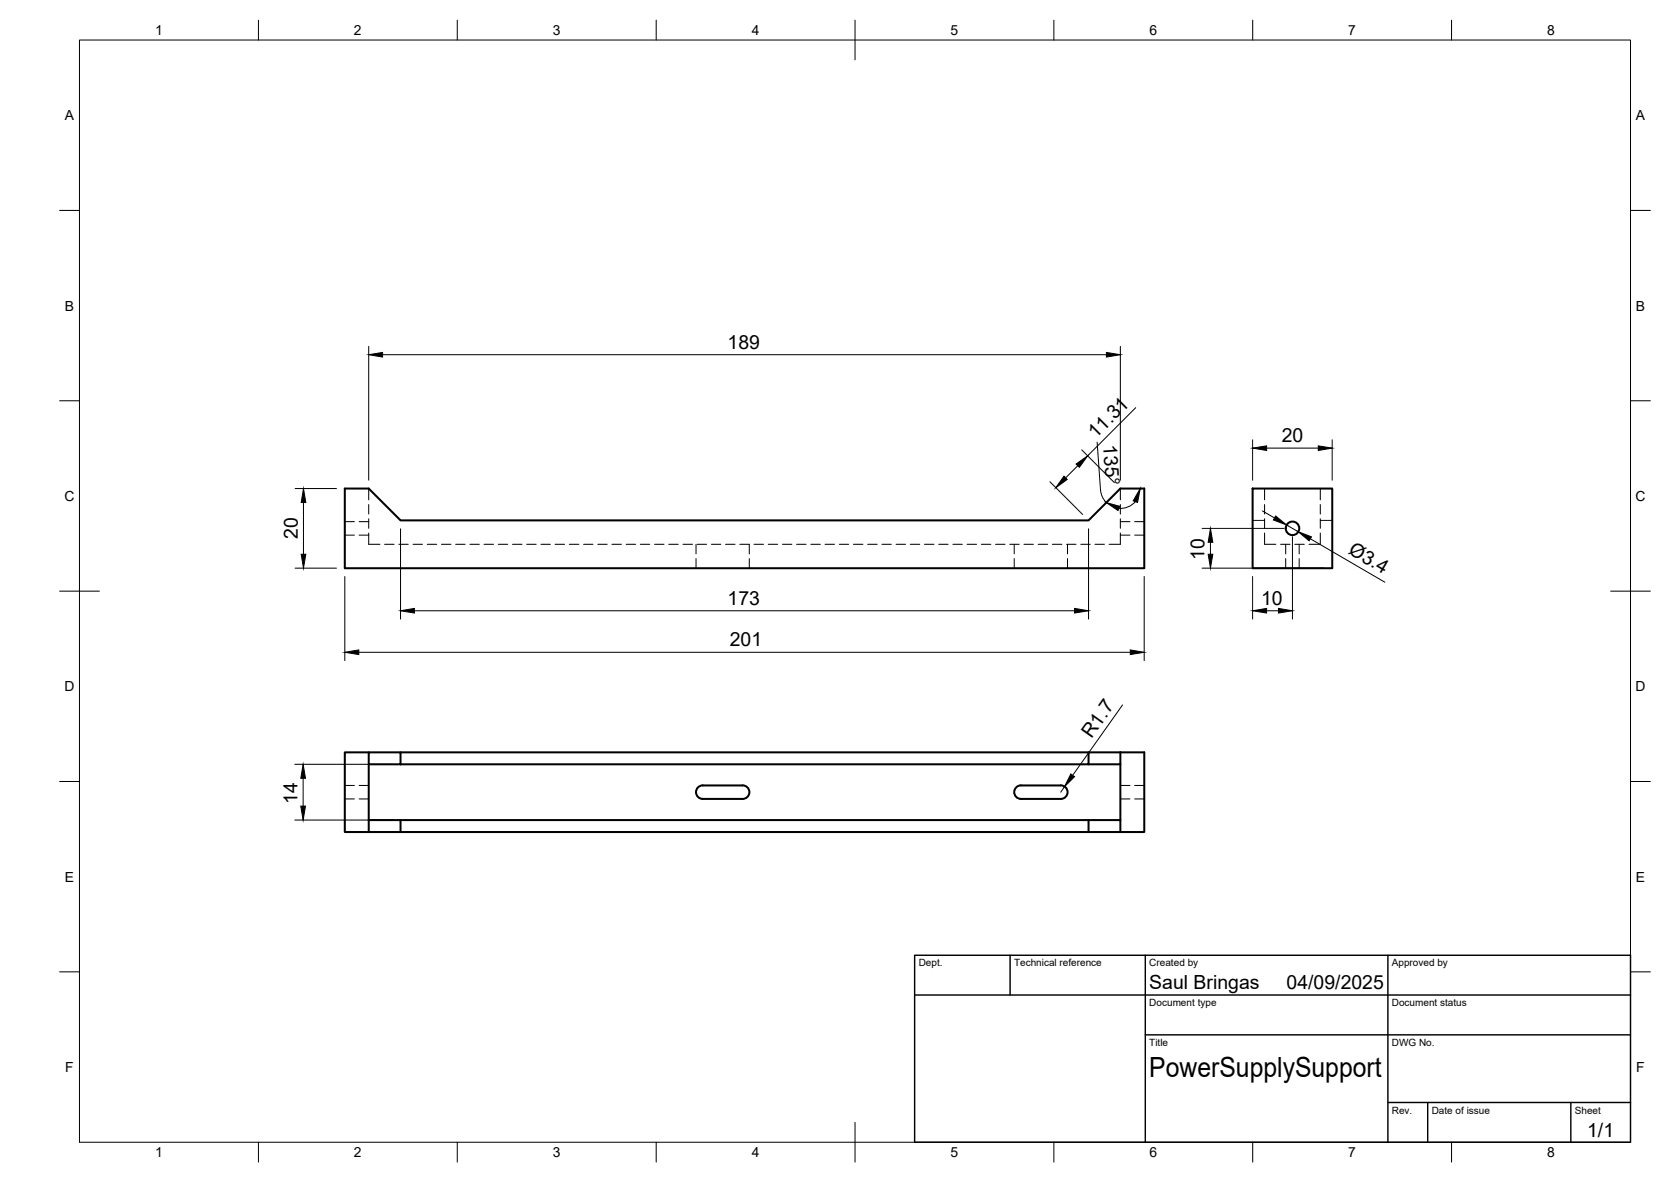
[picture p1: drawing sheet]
<svg xmlns="http://www.w3.org/2000/svg" width="420mm" height="297mm" viewBox="0 0 420 297" stroke-linecap="round" stroke-linejoin="round" font-family="sans-serif">
<!-- layer: Visible -->
<g fill="none" stroke="#000" stroke-width=".51">
<path d="M86.7 122.8h6l8 8h173l8-8h6v20h-201zM315 122.8h20v20h-20zM92.7 189.1h8v3h-8zM92.7 189.1h-6v20h6M92.7 192.1v14M100.7 189.1h173M175.5 197.9l.8-.5h.4h10a1.7 1.7 0 0 1 1.7 1.7 1.7 1.7 0 0 1-1.7 1.7h-10a1.7 1.7 0 0 1-1.6-1.1 1.7 1.7 0 0 1 .4-1.8zM255.5 197.9l.8-.5h.4h10a1.7 1.7 0 0 1 1.7 1.7 1.7 1.7 0 0 1-1.7 1.7h-10a1.7 1.7 0 0 1-1.6-1.1 1.7 1.7 0 0 1 .4-1.8zM281.7 189.1h-8v3h-173M281.7 189.1v3h-8M281.7 189.1h6v20h-6M281.7 192.1v14"/>
<path d="M92.7 206.1h8v3h-8zM100.7 206.1h173v3h-173M273.7 206.1h8v3h-8"/>
<circle cx="325" cy="132.8" r="1.7"/>
</g>
<!-- layer: Hidden -->
<g fill="none" stroke="#000" stroke-width=".25">
<path d="M86.7 131.1h2.4M86.7 134.5h2.4M90.3 131.1h2.4M90.3 134.5h2.4M92.7 122.8v2.8M92.7 126.8v2.4M92.7 130.4v2.4M92.7 133.9v2.9h2.8M96.7 136.8h2.4M100.3 136.8h2.4M103.9 136.8h2.3M107.4 136.8h2.4"/>
<path d="M111 136.8h2.4M114.6 136.8h2.3M118.2 136.8h2.3M121.7 136.8h2.4M125.3 136.8h2.4M128.9 136.8h2.4M132.4 136.8h2.4M136 136.8h2.4M139.6 136.8h2.4M143.2 136.8h2.3M146.7 136.8h2.4M150.3 136.8h2.4"/>
<path d="M153.9 136.8h2.4M157.4 136.8h2.4M161 136.8h2.4M164.6 136.8h2.4M168.1 136.8h2.4M171.7 136.8h2.4M175 136.8v2.4M175.3 136.8h2.4M178.9 136.8h2.4M182.4 136.8h2.4M186 136.8h2.4v2.4M189.6 136.8h2.4"/>
<path d="M193.2 136.8h2.3M196.7 136.8h2.4M200.3 136.8h2.4M203.9 136.8h2.4M207.5 136.8h2.3M211 136.8h2.4M214.6 136.8h2.4M218.2 136.8h2.4M221.7 136.8h2.4M225.3 136.8h2.4M228.9 136.8h2.4M232.5 136.8h2.3"/>
<path d="M236 136.8h2.4M239.6 136.8h2.4M243.2 136.8h2.4M246.7 136.8h2.4M250.3 136.8h2.4M253.9 136.8h2.4M255 136.8v2.4M257.5 136.8h2.3M261 136.8h2.4M264.6 136.8h2.4M268.2 136.8h2.4M268.4 136.8v2.4"/>
<path d="M271.8 136.8h2.3M275.3 136.8h2.4M281.7 122.8v2.8M281.7 126.8v2.4M281.7 130.4v2.4M281.7 133.9v2.9h-2.8M281.7 131.1h2.4M281.7 134.5h2.4M285.3 131.1h2.4M285.3 134.5h2.4M315 130.8h3M318 133.9v2.9h2.8"/>
<path d="M318 122.8v2.8M318 126.8v2.4M318 130.4v2.4M322 136.8h2.4M323.3 136.8v2.4M325.6 136.8h2.4M326.7 136.8v2.4M332 133.9v2.9h-2.9M332 130.8h3M332 122.8v2.8M332 126.8v2.4M332 130.4v2.4"/>
<path d="M175 140.4v2.4M188.4 140.4v2.4M255 140.4v2.4M268.4 140.4v2.4M323.3 140.4v2.4M326.7 140.4v2.4M86.7 197.4h2.4M90.3 197.4h2.4M281.7 197.4h2.4M285.3 197.4h2.4M86.7 200.8h2.4M90.3 200.8h2.4"/>
<path d="M281.7 200.8h2.4M285.3 200.8h2.4"/>
</g>
<!-- layer: BORDER -->
<g fill="none" stroke="#000" stroke-width=".25">
<path d="M20 10.1h390v276.9h-390zM65 5.1v5M115 5.1v5M165 5.1v5M215 5.1v10M265 5.1v5M315 5.1v5M365 5.1v5M15 52.9h5M410 52.9h5M15 100.7h5M410 100.7h5"/>
<path d="M15 148.6h10M405 148.6h10M15 196.4h5M410 196.4h5M15 244.2h5M410 244.2h5M65 287v5M115 287v5M165 287v5M215 282.1v9.9M265 287v5M315 287v5"/>
<path d="M365 287v5"/>
</g>
<!-- layer: TITLEBLOCK -->
<path d="M230 240.1h180v46.9h-180zM230 250h180M254 240.1v9.9M288 240.1v46.9M349 240.1v46.9M288 260.1h122M349 277.1h61M359 277.1v9.9M395 277.1v9.9" fill="none" stroke="#000" stroke-width=".36"/>
<!-- layer: FD_Dimensions -->
<g fill="none" stroke="#000" stroke-width=".25">
<path d="M92.7 87v33.7M96.2 89.1h182M281.7 87v33.7M271 117l-3.1 3.1M272 113.1l8.2 8.2M275.9 111.1l.9 12.6 .6 1.7 .8 .9M285.6 102.5l-12.1 12.1M315 110.5v10.2M318.5 112.6h13M335 110.5v10.2M74.2 122.8h10.4M76.3 126.3v13"/>
<path d="M100.7 132.9v22.7M264 121.1l8.2 8.2M273.7 132.9v22.7M285.5 126l-1.6 1.3-1.2 .4-1.3 .1M302.3 132.8h20.6M304.4 136.3v3M317.4 128.4l3.1 1.8M323.5 131.9l2.9 1.7M325 134.9v20.7M329.5 135.4l18.7 10.9M74.2 142.8h10.4M86.7 144.9v21.1"/>
<path d="M104.2 153.5h166M287.7 144.9v21.1M302.3 142.8h30.6M315 144.9v10.7M318.5 153.5h3M90.2 163.9h194M282.3 177.2l-12.6 17.6M74.1 192.1h24.5M76.2 195.6v7M267.7 197.7l-1 1.4M74.1 206.1h24.5"/>
</g>
<g fill="#000" stroke="#000" stroke-width=".25">
<path d="M92.7 89.1l3.5-.5v1.1zM278.2 88.6l3.5 .5-3.5 .6zM267.5 119.7l.9 .8-2.9 2.1zM270.6 116.6l2.9-2-2.1 2.8zM315 112.6l3.5-.6v1.2zM331.5 112l3.5 .6-3.5 .6zM75.7 139.3h1.2l-.6 3.5zM76.3 122.8l.6 3.5h-1.2zM278.2 126.3l3.4 .9-.5 1.1zM286.7 122.8l-.7 3.5-1.1-.4zM303.8 139.3h1.1l-.5 3.5zM304.4 132.8l.5 3.5h-1.1z"/>
<path d="M320.8 129.7l2.7 2.2-3.3-1.2zM326.4 133.6l3.4 1.3-.6 1zM100.7 153.5l3.5-.6v1.2zM270.2 152.9l3.5 .6-3.5 .6zM315 153.5l3.5-.6v1.2zM321.5 152.9l3.5 .6-3.5 .6zM86.7 163.9l3.5-.6v1.2zM284.2 163.3l3.5 .6-3.5 .6zM76.2 192.1l.6 3.5h-1.2zM269.2 194.5l1 .7-2.5 2.5zM75.6 202.6h1.2l-.6 3.5z"/>
</g>
<text font-size="7" x="289" y="270.6">PowerSupplySupport</text>
<g font-size="4.9">
<text x="183" y="87.7">189</text>
<text x="275.5" y="110.4" transform="rotate(-45 275.5 110.4)">11.31</text>
<text x="277.4" y="111.9" transform="rotate(86 277.4 111.9)">135°</text>
<text x="322.3" y="111.2">20</text>
<text x="74.9" y="135.5" transform="rotate(-90 74.9 135.5)">20</text>
<text x="302.9" y="140.7" transform="rotate(-90 302.9 140.7)">10</text>
<text x="338.8" y="139.1" transform="rotate(30 338.8 139.1)">Ø3.4</text>
<text x="183" y="152">173</text>
<text x="317.1" y="152">10</text>
<text x="183.5" y="162.5">201</text>
<text x="274.4" y="185.7" transform="rotate(-55 274.4 185.7)">R1.7</text>
<text x="74.8" y="201.9" transform="rotate(-90 74.8 201.9)">14</text>
<text x="289" y="248.5">Saul Bringas</text>
<text x="323.5" y="248.5">04/09/2025</text>
<text x="399.1" y="285.7">1/1</text>
</g>
<g font-size="3.5">
<text x="39" y="8.8">1</text>
<text x="89" y="8.8">2</text>
<text x="139" y="8.8">3</text>
<text x="189" y="8.8">4</text>
<text x="239" y="8.8">5</text>
<text x="289" y="8.8">6</text>
<text x="339" y="8.8">7</text>
<text x="389" y="8.8">8</text>
<text x="16.3" y="30.2">A</text>
<text x="411.3" y="30.2">A</text>
<text x="16.3" y="78">B</text>
<text x="411.3" y="78">B</text>
<text x="16.2" y="125.9">C</text>
<text x="411.2" y="125.9">C</text>
<text x="16.2" y="173.7">D</text>
<text x="411.2" y="173.7">D</text>
<text x="16.3" y="221.6">E</text>
<text x="411.3" y="221.6">E</text>
<text x="16.4" y="269.4">F</text>
<text x="411.4" y="269.4">F</text>
<text x="39" y="290.8">1</text>
<text x="89" y="290.8">2</text>
<text x="139" y="290.8">3</text>
<text x="189" y="290.8">4</text>
<text x="239" y="290.8">5</text>
<text x="289" y="290.8">6</text>
<text x="339" y="290.8">7</text>
<text x="389" y="290.8">8</text>
</g>
<g font-size="2.5">
<text x="231" y="242.9">Dept.</text>
<text x="255" y="242.9">Technical reference</text>
<text x="289" y="242.9">Created by</text>
<text x="350" y="242.9">Approved by</text>
<text x="289" y="252.8">Document type</text>
<text x="350" y="252.8">Document status</text>
<text x="289" y="262.9">Title</text>
<text x="350" y="262.9">DWG No.</text>
<text x="350" y="279.9">Rev.</text>
<text x="360" y="279.9">Date of issue</text>
<text x="396" y="279.9">Sheet</text>
</g>
</svg>
